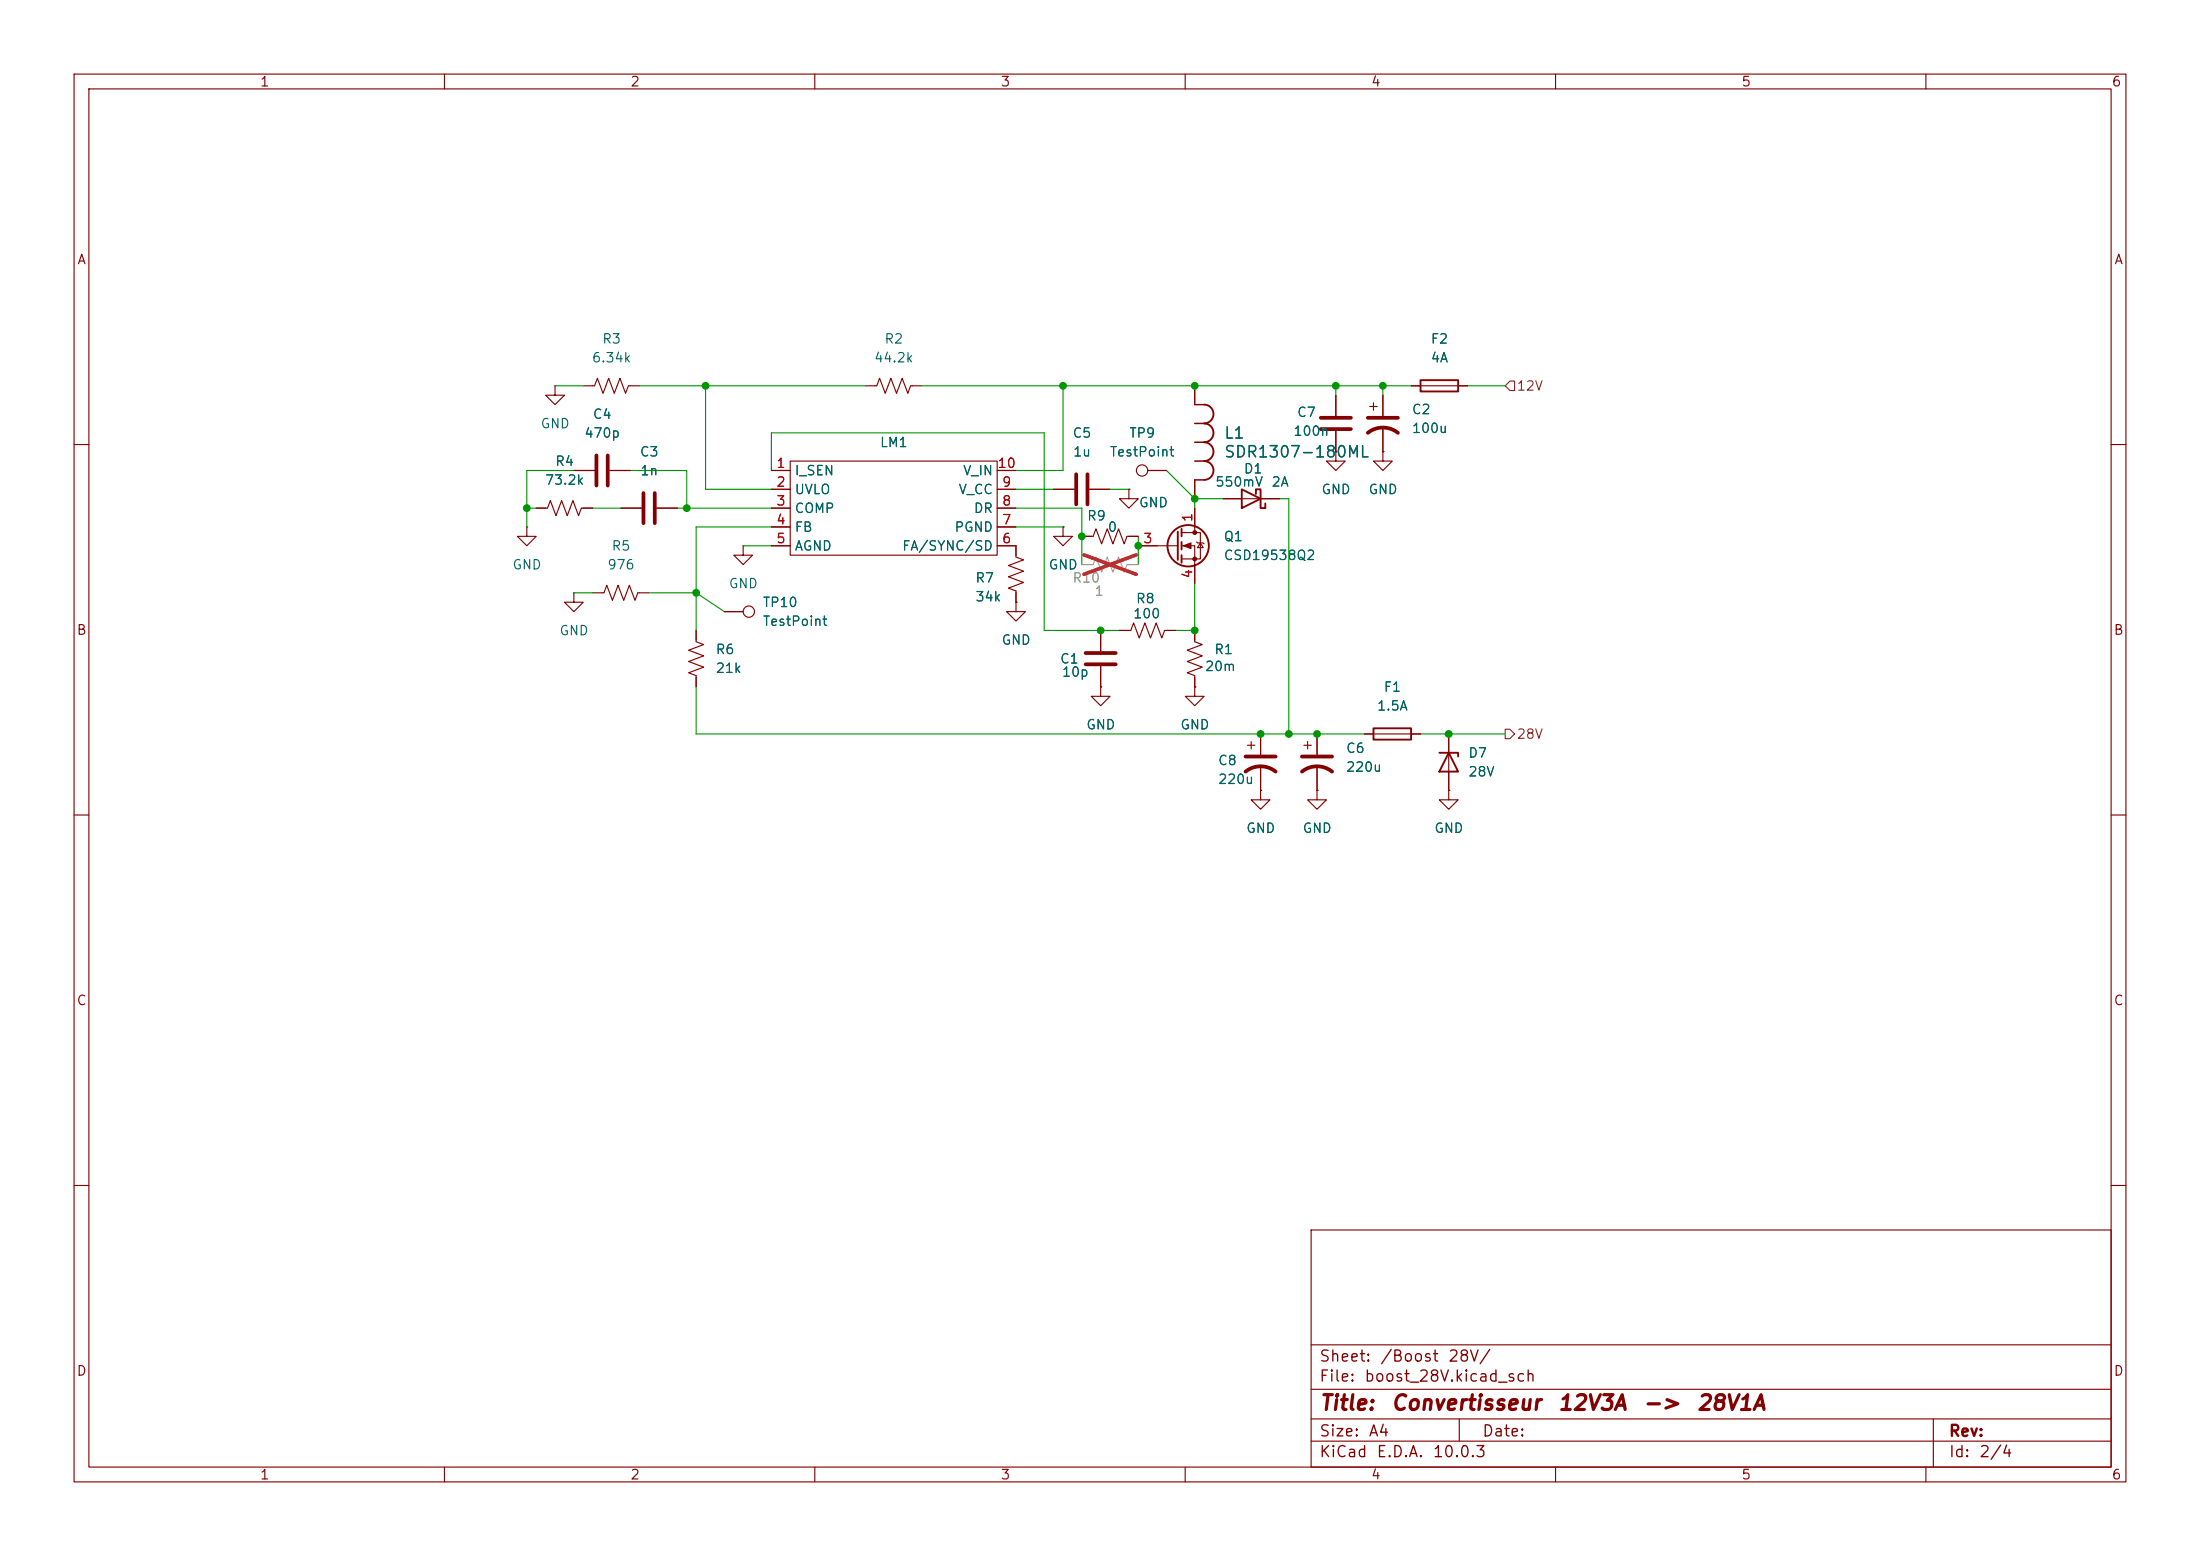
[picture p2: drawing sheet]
<svg xmlns="http://www.w3.org/2000/svg" width="297mm" height="210mm" viewBox="0 0 297 210" stroke-linecap="round" stroke-linejoin="round" font-family="sans-serif">
<g fill="none" stroke="#840000" stroke-width=".15">
<path d="M10 10h277v190h-277zM12 12h273v186h-273zM60 10v2M110 10v2M160 10v2M210 10v2M260 10v2M74.9 52.1v1.2h1.3l-1.3 1.3-1.2-1.3h1.2M74.9 52.1h.1M78.7 52.1h1.6l.3-1 .8 2 .8-2 .7 2 .8-2 .8 2 .3-1h1.6M116.8 52.1h1.6l.3-1 .8 2 .8-2 .7 2 .8-2 .8 2 .3-1h1.6M161.3 52.1v2.5"/>
<path d="M180.3 53.3v2.8M180.3 58.2v2.8M184.9 54.9h1M185.4 54.4v1M186.7 53.3v2.8M186.7 57.7v3.3M190.5 52.1h7.6M10 60h2M71.1 71.1v1.3h1.3l-1.3 1.3-1.3-1.3h1.3M71.1 71.1h.1M72.4 68.6h1.5l.4-1 .8 2 .7-2 .8 2 .7-2 .8 2 .4-1h1.5M77.5 63.5h2.8"/>
<path d="M82.3 63.5h2.8M83.8 68.6h2.8M88.6 68.6h2.8M100.3 73.7v1.2h1.3l-1.3 1.3-1.2-1.3h1.2M100.3 73.7h.1M104.1 63.5h2.6M104.1 66h2.6M104.1 68.6h2.6M104.1 71.1h2.6M104.1 73.7h2.6M106.7 62.2h27.9v12.7h-27.9zM134.6 73.7h2.6v1.5l1 .4-2.1 .7 2.1 .8-2.1 .8 2.1 .7-2.1 .8 1.1 .4v1.5"/>
<path d="M134.6 63.5h2.6M134.6 66h2.6M134.6 68.6h2.6M134.6 71.1h2.6M142.2 66h2.8M143.5 71.1v1.3h1.3l-1.3 1.3-1.3-1.3h1.3M143.5 71.1h.1M146 72.4h1.6l.4-1 .7 2 .8-2 .7 2 .8-2 .8 2 .3-1h1.6M147.1 66h2.8M152.4 66v1.3h1.3l-1.3 1.3-1.3-1.3h1.3M152.4 66h.1M153.7 73.7h5.3"/>
<path d="M154.9 63.5h2.6M159.5 71.9h2.6v3.5h-2.6M159.5 73.7h1.8v5M161.3 64.8v2.5M161.3 68.6v3.3M161.5 73.2l.2 .1h.7l.2 .1M162.1 73.3l.3 .6h-.7zM165.1 67.3h7.6M180.3 61v1.2h1.3l-1.3 1.3-1.2-1.3h1.2M180.3 61h.1M186.7 61v1.2h1.3l-1.3 1.3-1.3-1.3h1.3M186.7 61h.1"/>
<path d="M285 60h2M77.5 80v1.3h1.2l-1.2 1.3-1.3-1.3h1.3M77.5 80h.1M80 80h1.5l.4-1 .8 2 .7-2 .8 2 .8-2 .7 2 .4-1h1.5M94 85.1v1.5l1 .4-2 .8 2 .7-2 .8 2 .7-2 .8 1 .4v1.5M97.8 82.6h2.5M137.2 81.3v1.3h1.2l-1.2 1.2-1.3-1.2h1.3M137.2 81.3h.1M148.6 92.7v1.3h1.3l-1.3 1.3-1.3-1.3h1.3M148.6 92.7h.1M148.6 85.1v2.8M148.6 89.9v2.8"/>
<path d="M151.1 85.1h1.6l.3-1 .8 2 .8-2 .7 2 .8-2 .7 2 .4-1h1.5M161.3 92.7v1.3h1.3l-1.3 1.3-1.3-1.3h1.3M161.3 92.7h.1M161.3 85.1v1.5l1 .4-2 .8 2 .7-2 .8 2 .7-2 .8 1 .4v1.5M170.2 99.1v2.8M177.8 99.1v2.8M184.1 99.1h7.7M195.6 99.1v7.6M10 110h2M168.4 100.6h1M168.9 100.1v1M170.2 106.7v1.3h1.2l-1.2 1.2-1.3-1.2h1.3"/>
<path d="M170.2 106.7h.1M170.2 103.4v3.3M176 100.6h1M176.5 100.1v1M177.8 106.7v1.3h1.3l-1.3 1.2-1.3-1.2h1.3M177.8 106.7h.1M177.8 103.4v3.3M195.6 106.7v1.3h1.2l-1.2 1.2-1.3-1.2h1.3M195.6 106.7h.1M285 110h2M10 160h2M177 166h108v32h-108z"/>
<path d="M285 160h2M60 198v2M110 198v2M160 198v2M177 194.5h108M177 191.5h108M177 187.5h108M177 181.5h108M197 191.5v3M210 198v2M260 198v2M261 191.5v6.5"/>
<circle cx="154.2" cy="63.5" r=".76"/>
<circle cx="101.1" cy="82.5" r=".76"/>
</g>
<g fill="none" stroke="#840000" stroke-width=".51">
<path d="M178.3 57.9h4.1M178.3 56.4h4.1M184.7 58.4a3.3 3.3 0 0 1 4 0M184.7 56.4h4M80.5 61.5v4M82 61.5v4M86.9 66.5v4.1M88.4 66.5v4.1M145.3 64v4.1M146.8 64v4.1M146.6 88.1h4M146.6 89.7h4"/>
<path d="M168.1 104.1a3.3 3.3 0 0 1 4.1 0M168.1 102.1h4.1M175.8 104.1a3.3 3.3 0 0 1 4 0M175.8 102.1h4"/>
</g>
<g fill="none" stroke="#840000" stroke-width=".25">
<path d="M162.6 54.6a1.27 1.27 0 0 1 1.2 1.3 1.27 1.27 0 0 1-1.2 1.3 1.27 1.27 0 0 1 1.2 1.2 1.27 1.27 0 0 1-1.2 1.3 1.27 1.27 0 0 1 1.2 1.3 1.27 1.27 0 0 1-1.2 1.2 1.27 1.27 0 0 1 1.2 1.3 1.27 1.27 0 0 1-1.2 1.3M191.8 51.3h5v1.5h-5zM159 71.8v3.8M159.5 71.4v1M159.5 73.2v1M159.5 74.9v1M167.6 66l2.6 1.3-2.6 1.3zM169.5 66.7v-.7h.7v2.6h.6v-.7M185.4 98.3h5.1v1.5h-5.1zM194.3 101.6h2.5v.5M195.6 101.6l1.2 2.5h-2.5z"/>
<circle cx="160.4" cy="73.7" r="2.79"/>
</g>
<g fill="#840000" stroke="#840000" stroke-width=".15">
<path d="M159.8 73.7l1-.4v.7z"/>
<circle cx="161.3" cy="71.9" r=".25"/>
<circle cx="161.3" cy="75.4" r=".25"/>
</g>
<path d="M146 76.2h1.6l.4-1 .7 2 .8-2 .7 2 .8-2 .8 2 .3-1h1.6" fill="none" stroke="#a1a1a1" stroke-width=".15"/>
<path d="M146.3 74.9l7.1 2.6M153.4 74.9l-7.1 2.6" fill="none" stroke="#e12e31" stroke-width=".46"/>
<path d="M161.3 54.6h1.3M161.3 57.2h1.3M161.3 59.7h1.3M161.3 62.2h1.3M161.3 64.8h1.3" fill="none" stroke="#840000" stroke-width=".2"/>
<path d="M203.8 51.4h.7v1.3h-.7l-.6-.6zM203.2 98.4h.6l.7 .7-.7 .6h-.6z" fill="none" stroke="#725600" stroke-width=".15"/>
<g fill="none" stroke="#009600" stroke-width=".15">
<path d="M74.9 52.1h3.8M86.4 52.1h30.4M95.2 52.1v13.9h8.9M124.5 52.1h66M143.5 52.1v11.4h-6.3M180.3 52.1v1.2M186.7 52.1v1.2M198.1 52.1h5.1M71.1 68.6h1.3M77.5 63.5h-6.4v7.6M80 68.6h3.8M85.1 63.5h7.6v5.1"/>
<path d="M91.4 68.6h12.7M100.3 73.7h3.8M104.1 71.1h-10.1v14M104.1 63.5v-5.1h36.9v26.7h10.1M137.2 66h5M137.2 71.1h6.3M137.2 68.6h8.8v7.6M149.9 66h2.5M153.7 72.4v3.8M157.5 63.5l3.8 3.8M161.3 78.7v6.4h-2.6M161.3 67.3v1.3"/>
<path d="M161.3 67.3h3.8M172.7 67.3h1.3v31.8M77.5 80h2.5M87.6 80h6.4l3.8 2.6M94 92.7v6.4h90.1M191.8 99.1h11.4"/>
</g>
<g fill="#009600" stroke="#009600" stroke-width=".14">
<circle cx="170.2" cy="99.1" r=".46"/>
<circle cx="146" cy="72.4" r=".46"/>
<circle cx="153.7" cy="73.7" r=".46"/>
<circle cx="148.6" cy="85.1" r=".46"/>
<circle cx="161.3" cy="85.1" r=".46"/>
<circle cx="161.3" cy="67.3" r=".46"/>
<circle cx="177.8" cy="99.1" r=".46"/>
<circle cx="174" cy="99.1" r=".46"/>
<circle cx="143.5" cy="52.1" r=".46"/>
<circle cx="95.2" cy="52.1" r=".46"/>
<circle cx="94" cy="80" r=".46"/>
<circle cx="71.1" cy="68.6" r=".46"/>
<circle cx="92.7" cy="68.6" r=".46"/>
<circle cx="161.3" cy="52.1" r=".46"/>
<circle cx="180.3" cy="52.1" r=".46"/>
<circle cx="195.6" cy="99.1" r=".46"/>
<circle cx="186.7" cy="52.1" r=".46"/>
</g>
<g font-size="2" fill="#840000">
<text x="178" y="190.8">Title:</text>
<text x="187.7" y="190.8">Convertisseur</text>
<text x="210.2" y="190.8">12V3A</text>
<text x="221.6" y="190.8">-&gt;</text>
<text x="228.9" y="190.8">28V1A</text>
</g>
<g font-size="1.5" fill="#006464">
<text x="165.2" y="59.6">L1</text>
<text x="165.2" y="62.1">SDR1307-180ML</text>
</g>
<g font-size="1.5" fill="#840000">
<text x="178" y="184.2">Sheet:</text>
<text x="186.2" y="184.2">/Boost</text>
<text x="195.4" y="184.2">28V/</text>
<text x="178" y="186.9">File:</text>
<text x="184.1" y="186.9">boost_28V.kicad_sch</text>
<text x="178" y="197.1">KiCad</text>
<text x="178" y="194.3">Size:</text>
<text x="184.7" y="194.3">A4</text>
<text x="185.7" y="197.1">E.D.A.</text>
<text x="193.3" y="197.1">10.0.3</text>
<text x="200" y="194.3">Date:</text>
<text x="263" y="194.3">Rev:</text>
<text x="263" y="197.1">Id:</text>
<text x="267.1" y="197.1">2/4</text>
</g>
<g font-size="1.3" fill="#840000">
<text x="35" y="12">1</text>
<text x="85" y="12">2</text>
<text x="135" y="12">3</text>
<text x="185" y="12">4</text>
<text x="235" y="12">5</text>
<text x="285" y="12">6</text>
<text x="10.3" y="36">A</text>
<text x="285.3" y="36">A</text>
<text x="10.3" y="86">B</text>
<text x="285.3" y="86">B</text>
<text x="10.3" y="136">C</text>
<text x="285.3" y="136">C</text>
<text x="10.3" y="186">D</text>
<text x="285.3" y="186">D</text>
<text x="35" y="200">1</text>
<text x="85" y="200">2</text>
<text x="135" y="200">3</text>
<text x="185" y="200">4</text>
<text x="235" y="200">5</text>
<text x="285" y="200">6</text>
</g>
<g font-size="1.3" fill="#006464">
<text x="81.2" y="46.7">R3</text>
<text x="119.3" y="46.7">R2</text>
<text x="193.1" y="46.7">F2</text>
<text x="79.8" y="49.2">6.34k</text>
<text x="117.9" y="49.2">44.2k</text>
<text x="193.1" y="49.2">4A</text>
<text x="72.9" y="58.1">GND</text>
<text x="78.8" y="59.4">470p</text>
<text x="79.9" y="56.9">C4</text>
<text x="144.7" y="59.4">C5</text>
<text x="152.4" y="59.4">TP9</text>
<text x="174.5" y="59.1">100n</text>
<text x="175" y="56.6">C7</text>
<text x="190.5" y="56.2">C2</text>
<text x="190.5" y="58.8">100u</text>
<text x="73.5" y="65.7">73.2k</text>
<text x="74.9" y="63.2">R4</text>
<text x="86.3" y="61.9">C3</text>
<text x="86.3" y="64.5">1n</text>
<text x="107.2" y="64.5">I_SEN</text>
<text x="118.7" y="60.7">LM1</text>
<text x="129.9" y="64.5">V_IN</text>
<text x="144.8" y="61.9">1u</text>
<text x="149.7" y="61.9">TestPoint</text>
<text x="164" y="66">550mV</text>
<text x="167.8" y="64.2">D1</text>
<text x="171.6" y="66">2A</text>
<text x="107.2" y="67">UVLO</text>
<text x="107.2" y="69.6">COMP</text>
<text x="129.3" y="67">V_CC</text>
<text x="131.4" y="69.6">DR</text>
<text x="146.7" y="70.6">R9</text>
<text x="153.7" y="68.8">GND</text>
<text x="178.3" y="67">GND</text>
<text x="184.7" y="67">GND</text>
<text x="69.1" y="77.2">GND</text>
<text x="81.9" y="77.2">976</text>
<text x="82.5" y="74.6">R5</text>
<text x="107.2" y="72.1">FB</text>
<text x="107.2" y="74.6">AGND</text>
<text x="121.7" y="74.6">FA/SYNC/SD</text>
<text x="128.8" y="72.1">PGND</text>
<text x="141.5" y="77.2">GND</text>
<text x="149.5" y="72.1">0</text>
<text x="165.1" y="73.4">Q1</text>
<text x="165.1" y="75.9">CSD19538Q2</text>
<text x="98.3" y="79.7">GND</text>
<text x="102.9" y="82.3">TP10</text>
<text x="131.6" y="78.9">R7</text>
<text x="131.6" y="81.5">34k</text>
<text x="152.9" y="83.8">100</text>
<text x="153.3" y="81.7">R8</text>
<text x="75.4" y="86.1">GND</text>
<text x="96.5" y="88.6">R6</text>
<text x="102.9" y="84.8">TestPoint</text>
<text x="135.1" y="87.3">GND</text>
<text x="143" y="89.9">C1</text>
<text x="163.8" y="88.6">R1</text>
<text x="96.5" y="91.1">21k</text>
<text x="143.3" y="91.6">10p</text>
<text x="162.6" y="90.9">20m</text>
<text x="186.7" y="93.7">F1</text>
<text x="146.6" y="98.8">GND</text>
<text x="159.3" y="98.8">GND</text>
<text x="181.6" y="101.9">C6</text>
<text x="185.8" y="96.2">1.5A</text>
<text x="164.3" y="103.6">C8</text>
<text x="164.3" y="106.1">220u</text>
<text x="181.6" y="104.5">220u</text>
<text x="198.1" y="102.6">D7</text>
<text x="198.1" y="105.1">28V</text>
<text x="168.1" y="112.7">GND</text>
<text x="175.8" y="112.7">GND</text>
<text x="193.5" y="112.7">GND</text>
</g>
<g font-size="1.3" fill="#725600">
<text x="204.7" y="53">12V</text>
<text x="204.7" y="100">28V</text>
</g>
<g font-size="1.3" fill="#a90000">
<text x="104.7" y="63.5">1</text>
<text x="134.6" y="63.5">10</text>
<text x="104.7" y="66">2</text>
<text x="104.7" y="68.6">3</text>
<text x="104.7" y="71.1">4</text>
<text x="135.2" y="71.1">7</text>
<text x="135.2" y="68.6">8</text>
<text x="135.2" y="66">9</text>
<text x="161.3" y="70.6" transform="rotate(-90 161.3 70.6)">1</text>
<text x="104.7" y="73.6">5</text>
<text x="135.2" y="73.6">6</text>
<text x="154.2" y="73.6">3</text>
<text x="161.3" y="78.2" transform="rotate(-90 161.3 78.2)">4</text>
</g>
<g font-size="1.3" fill="#989898">
<text x="144.7" y="78.9">R10</text>
<text x="147.7" y="80.7">1</text>
</g>
</svg>
